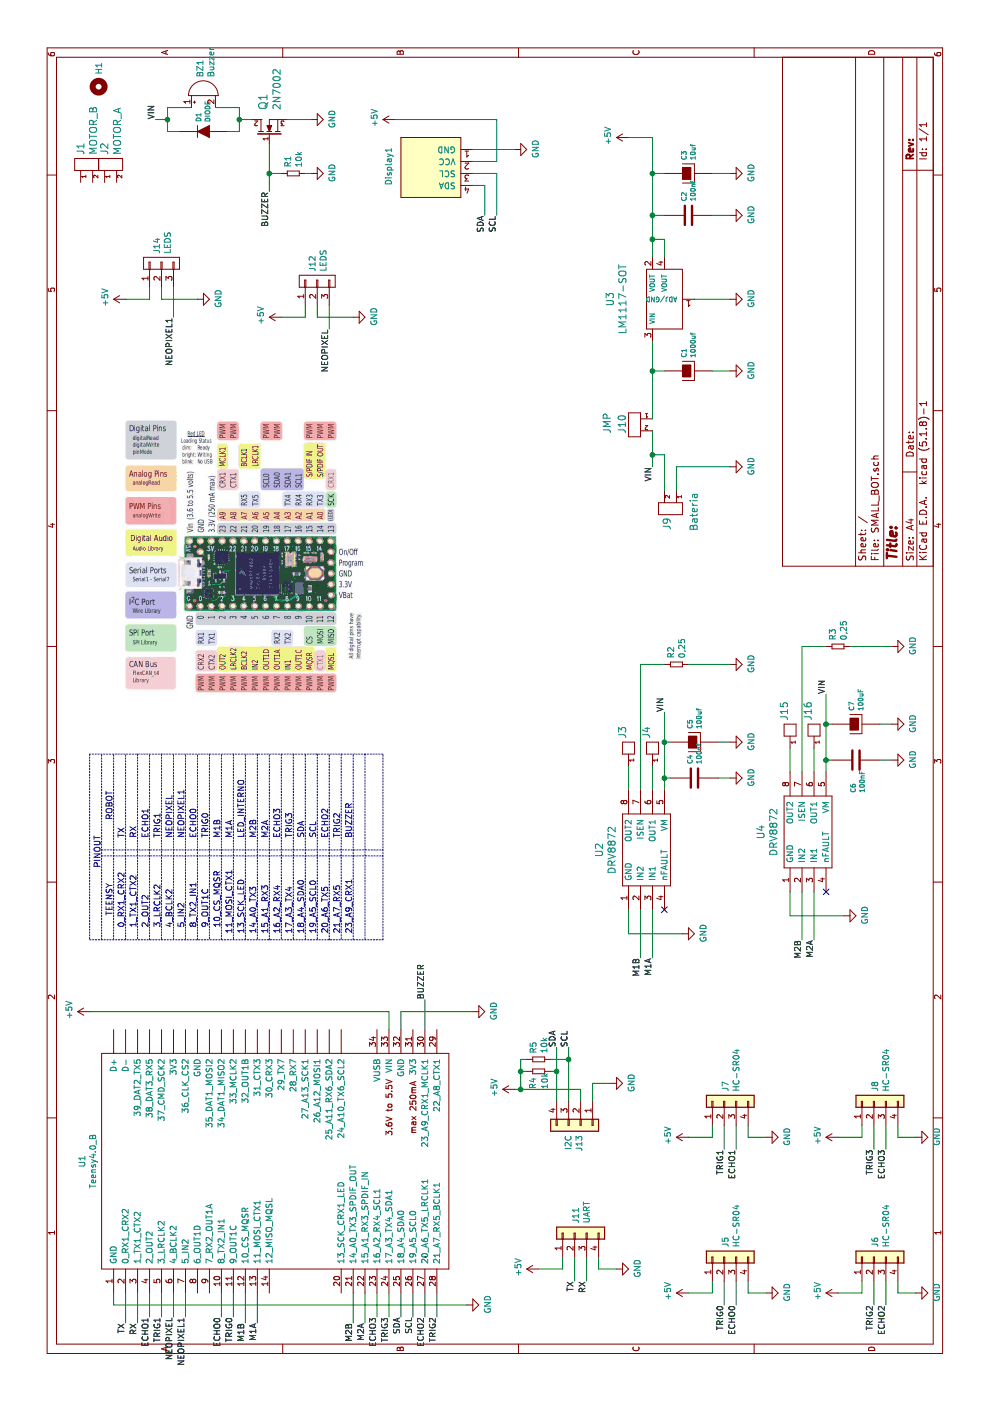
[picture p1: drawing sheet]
EESchema Schematic File Version 4
EELAYER 30 0
EELAYER END
$Descr A4 11693 8268
encoding utf-8
Sheet 1 1
Title ""
Date ""
Rev ""
Comp ""
Comment1 ""
Comment2 ""
Comment3 ""
Comment4 ""
$EndDescr
$Comp
L EESTN5:HEADER_2 J1
U 1 1
P 10275 725
F 0 "J1" H 10403 778 60  0000 L CNN
F 1 "MOTOR_B" H 10403 672 60  0000 L CNN
F 2 "EESTN5:Pololu_Micro_Con_Soporte_Simple" H 10275 975 60  0001 C CNN
F 3 "" H 10275 975 60  0000 C CNN
	1    10275 725 
	1    0    0    -1  
$EndComp
$Comp
L EESTN5:HEADER_2 J2
U 1 1
P 10275 925
F 0 "J2" H 10403 978 60  0000 L CNN
F 1 "MOTOR_A" H 10403 872 60  0000 L CNN
F 2 "EESTN5:Pololu_Micro_Con_Soporte_Simple" H 10275 1175 60  0001 C CNN
F 3 "" H 10275 1175 60  0000 C CNN
	1    10275 925 
	1    0    0    -1  
$EndComp
$Comp
L EESTN5:Mounting_Hole H1
U 1 1
P 10975 825
F 0 "H1" H 11075 825 50  0000 L CNN
F 1 "Mounting_Hole" H 10975 950 50  0001 C CNN
F 2 "EESTN5:Bateria_Lipo_2S_800mah" H 10975 825 60  0001 C CNN
F 3 "" H 10975 825 60  0001 C CNN
	1    10975 825 
	1    0    0    -1  
$EndComp
Wire Wire Line
	3100 3250 3250 3250
Wire Wire Line
	3250 3250 3250 750 
$Comp
L power:+5V #PWR0103
U 1 1
P 3250 750
F 0 "#PWR0103" H 3250 600 50  0001 C CNN
F 1 "+5V" H 3265 923 50  0000 C CNN
F 2 "" H 3250 750 50  0001 C CNN
F 3 "" H 3250 750 50  0001 C CNN
	1    3250 750 
	1    0    0    -1  
$EndComp
Wire Wire Line
	3100 3350 3250 3350
Wire Wire Line
	3250 3350 3250 3950
$Comp
L power:GND #PWR0104
U 1 1
P 3250 3950
F 0 "#PWR0104" H 3250 3700 50  0001 C CNN
F 1 "GND" H 3255 3777 50  0000 C CNN
F 2 "" H 3250 3950 50  0001 C CNN
F 3 "" H 3250 3950 50  0001 C CNN
	1    3250 3950
	1    0    0    -1  
$EndComp
Wire Wire Line
	900  3050 650  3050
Wire Wire Line
	650  2950 900  2950
Text Label 650  3050 2    50   ~ 0
M2A
Text Label 650  2950 2    50   ~ 0
M2B
Wire Wire Line
	900  2050 650  2050
Wire Wire Line
	650  2150 900  2150
Text Label 650  2150 2    50   ~ 0
M1A
Text Label 650  2050 2    50   ~ 0
M1B
$Comp
L EESTN5:Buzzer BZ1
U 1 1
P 10900 1700
F 0 "BZ1" H 11052 1729 50  0000 L CNN
F 1 "Buzzer" H 11052 1638 50  0000 L CNN
F 2 "EESTN5:Buzzer_12mm" V 10875 1800 50  0001 C CNN
F 3 "" V 10875 1800 50  0001 C CNN
	1    10900 1700
	1    0    0    -1  
$EndComp
$Comp
L EESTN5:2N7002 Q1
U 1 1
P 10600 2250
F 0 "Q1" H 10777 2303 70  0000 L CNN
F 1 "2N7002" H 10777 2189 60  0000 L CNN
F 2 "EESTN5:SOT23" H 10600 2250 60  0001 C CNN
F 3 "" H 10600 2250 60  0000 C CNN
	1    10600 2250
	1    0    0    -1  
$EndComp
$Comp
L EESTN5:R R1
U 1 1
P 10250 2450
F 0 "R1" H 10298 2496 50  0000 L CNN
F 1 "10k" H 10298 2405 50  0000 L CNN
F 2 "EESTN5:R_1206" H 10250 2450 60  0001 C CNN
F 3 "" H 10250 2450 60  0000 C CNN
	1    10250 2450
	1    0    0    -1  
$EndComp
$Comp
L EESTN5:DIODE D1
U 1 1
P 10600 1700
F 0 "D1" V 10638 1622 40  0000 R CNN
F 1 "DIODE" V 10562 1622 40  0000 R CNN
F 2 "EESTN5:sod123" H 10600 1700 60  0001 C CNN
F 3 "" H 10600 1700 60  0000 C CNN
	1    10600 1700
	0    -1   -1   0   
$EndComp
Wire Wire Line
	10600 1500 10600 1400
Wire Wire Line
	10600 1400 10700 1400
Wire Wire Line
	10800 1400 10800 1600
Wire Wire Line
	10600 1900 10600 2000
Wire Wire Line
	10600 2000 10700 2000
Wire Wire Line
	10800 2000 10800 1800
Wire Wire Line
	10700 1400 10700 1300
Connection ~ 10700 1400
Wire Wire Line
	10700 1400 10800 1400
Text Label 10700 1300 0    50   ~ 0
VIN
Wire Wire Line
	10700 2000 10700 2100
Connection ~ 10700 2000
Wire Wire Line
	10700 2000 10800 2000
Wire Wire Line
	10250 2350 10250 2250
Wire Wire Line
	10250 2250 10100 2250
Wire Wire Line
	10250 2250 10500 2250
Connection ~ 10250 2250
$Comp
L power:GND #PWR0105
U 1 1
P 10700 2600
F 0 "#PWR0105" H 10700 2350 50  0001 C CNN
F 1 "GND" H 10705 2427 50  0000 C CNN
F 2 "" H 10700 2600 50  0001 C CNN
F 3 "" H 10700 2600 50  0001 C CNN
	1    10700 2600
	1    0    0    -1  
$EndComp
$Comp
L power:GND #PWR0106
U 1 1
P 10250 2600
F 0 "#PWR0106" H 10250 2350 50  0001 C CNN
F 1 "GND" H 10255 2427 50  0000 C CNN
F 2 "" H 10250 2600 50  0001 C CNN
F 3 "" H 10250 2600 50  0001 C CNN
	1    10250 2600
	1    0    0    -1  
$EndComp
Wire Wire Line
	10250 2550 10250 2600
Wire Wire Line
	10700 2400 10700 2600
Text Label 10100 2250 2    50   ~ 0
BUZZER
$Comp
L EESTN5:Conn_01x04 J5
U 1 1
P 1200 6050
F 0 "J5" H 1280 6042 50  0000 L CNN
F 1 "HC-SR04" H 1280 5951 50  0000 L CNN
F 2 "EESTN5:pin_strip_4" H 1200 6050 50  0001 C CNN
F 3 "~" H 1200 6050 50  0001 C CNN
	1    1200 6050
	1    0    0    -1  
$EndComp
Wire Wire Line
	1000 5950 900  5950
Wire Wire Line
	900  5950 900  5750
$Comp
L power:+5V #PWR0107
U 1 1
P 900 5750
F 0 "#PWR0107" H 900 5600 50  0001 C CNN
F 1 "+5V" H 915 5923 50  0000 C CNN
F 2 "" H 900 5750 50  0001 C CNN
F 3 "" H 900 5750 50  0001 C CNN
	1    900  5750
	1    0    0    -1  
$EndComp
Wire Wire Line
	1000 6050 800  6050
Wire Wire Line
	800  6150 1000 6150
Wire Wire Line
	1000 6250 900  6250
Wire Wire Line
	900  6250 900  6400
$Comp
L power:GND #PWR0108
U 1 1
P 900 6400
F 0 "#PWR0108" H 900 6150 50  0001 C CNN
F 1 "GND" H 905 6227 50  0000 C CNN
F 2 "" H 900 6400 50  0001 C CNN
F 3 "" H 900 6400 50  0001 C CNN
	1    900  6400
	1    0    0    -1  
$EndComp
Text Label 800  6050 2    50   ~ 0
TRIG0
Text Label 800  6150 2    50   ~ 0
ECHO0
$Comp
L EESTN5:Conn_01x04 J7
U 1 1
P 2500 6050
F 0 "J7" H 2580 6042 50  0000 L CNN
F 1 "HC-SR04" H 2580 5951 50  0000 L CNN
F 2 "EESTN5:pin_strip_4" H 2500 6050 50  0001 C CNN
F 3 "~" H 2500 6050 50  0001 C CNN
	1    2500 6050
	1    0    0    -1  
$EndComp
Wire Wire Line
	2300 5950 2200 5950
Wire Wire Line
	2200 5950 2200 5750
$Comp
L power:+5V #PWR0109
U 1 1
P 2200 5750
F 0 "#PWR0109" H 2200 5600 50  0001 C CNN
F 1 "+5V" H 2215 5923 50  0000 C CNN
F 2 "" H 2200 5750 50  0001 C CNN
F 3 "" H 2200 5750 50  0001 C CNN
	1    2200 5750
	1    0    0    -1  
$EndComp
Wire Wire Line
	2300 6050 2100 6050
Wire Wire Line
	2100 6150 2300 6150
Wire Wire Line
	2300 6250 2200 6250
Wire Wire Line
	2200 6250 2200 6400
$Comp
L power:GND #PWR0110
U 1 1
P 2200 6400
F 0 "#PWR0110" H 2200 6150 50  0001 C CNN
F 1 "GND" H 2205 6227 50  0000 C CNN
F 2 "" H 2200 6400 50  0001 C CNN
F 3 "" H 2200 6400 50  0001 C CNN
	1    2200 6400
	1    0    0    -1  
$EndComp
Text Label 2100 6050 2    50   ~ 0
TRIG1
Text Label 2100 6150 2    50   ~ 0
ECHO1
$Comp
L EESTN5:Conn_01x04 J6
U 1 1
P 1200 7300
F 0 "J6" H 1280 7292 50  0000 L CNN
F 1 "HC-SR04" H 1280 7201 50  0000 L CNN
F 2 "EESTN5:pin_strip_4" H 1200 7300 50  0001 C CNN
F 3 "~" H 1200 7300 50  0001 C CNN
	1    1200 7300
	1    0    0    -1  
$EndComp
Wire Wire Line
	1000 7200 900  7200
Wire Wire Line
	900  7200 900  7000
$Comp
L power:+5V #PWR0111
U 1 1
P 900 7000
F 0 "#PWR0111" H 900 6850 50  0001 C CNN
F 1 "+5V" H 915 7173 50  0000 C CNN
F 2 "" H 900 7000 50  0001 C CNN
F 3 "" H 900 7000 50  0001 C CNN
	1    900  7000
	1    0    0    -1  
$EndComp
Wire Wire Line
	1000 7300 800  7300
Wire Wire Line
	800  7400 1000 7400
Wire Wire Line
	1000 7500 900  7500
Wire Wire Line
	900  7500 900  7650
$Comp
L power:GND #PWR0112
U 1 1
P 900 7650
F 0 "#PWR0112" H 900 7400 50  0001 C CNN
F 1 "GND" H 905 7477 50  0000 C CNN
F 2 "" H 900 7650 50  0001 C CNN
F 3 "" H 900 7650 50  0001 C CNN
	1    900  7650
	1    0    0    -1  
$EndComp
Text Label 800  7300 2    50   ~ 0
TRIG2
Text Label 800  7400 2    50   ~ 0
ECHO2
$Comp
L EESTN5:Conn_01x04 J8
U 1 1
P 2500 7300
F 0 "J8" H 2580 7292 50  0000 L CNN
F 1 "HC-SR04" H 2580 7201 50  0000 L CNN
F 2 "EESTN5:pin_strip_4" H 2500 7300 50  0001 C CNN
F 3 "~" H 2500 7300 50  0001 C CNN
	1    2500 7300
	1    0    0    -1  
$EndComp
Wire Wire Line
	2300 7200 2200 7200
Wire Wire Line
	2200 7200 2200 7000
$Comp
L power:+5V #PWR0113
U 1 1
P 2200 7000
F 0 "#PWR0113" H 2200 6850 50  0001 C CNN
F 1 "+5V" H 2215 7173 50  0000 C CNN
F 2 "" H 2200 7000 50  0001 C CNN
F 3 "" H 2200 7000 50  0001 C CNN
	1    2200 7000
	1    0    0    -1  
$EndComp
Wire Wire Line
	2300 7300 2100 7300
Wire Wire Line
	2100 7400 2300 7400
Wire Wire Line
	2300 7500 2200 7500
Wire Wire Line
	2200 7500 2200 7650
$Comp
L power:GND #PWR0114
U 1 1
P 2200 7650
F 0 "#PWR0114" H 2200 7400 50  0001 C CNN
F 1 "GND" H 2205 7477 50  0000 C CNN
F 2 "" H 2200 7650 50  0001 C CNN
F 3 "" H 2200 7650 50  0001 C CNN
	1    2200 7650
	1    0    0    -1  
$EndComp
Text Label 2100 7300 2    50   ~ 0
TRIG3
Text Label 2100 7400 2    50   ~ 0
ECHO3
Text Label 700  3650 2    50   ~ 0
TRIG2
Wire Wire Line
	700  3550 900  3550
Wire Wire Line
	900  3650 700  3650
Text Label 700  3250 2    50   ~ 0
TRIG3
Text Label 700  3150 2    50   ~ 0
ECHO3
Wire Wire Line
	700  3150 900  3150
Wire Wire Line
	900  3250 700  3250
Text Label 700  1950 2    50   ~ 0
TRIG0
Text Label 700  1850 2    50   ~ 0
ECHO0
Text Label 700  1350 2    50   ~ 0
TRIG1
Text Label 700  1250 2    50   ~ 0
ECHO1
Wire Wire Line
	700  1350 900  1350
Wire Wire Line
	700  1250 900  1250
Wire Wire Line
	700  1850 900  1850
Wire Wire Line
	900  1950 700  1950
Text Label 700  3550 2    50   ~ 0
ECHO2
$Comp
L EESTN5:HEADER_2 J9
U 1 1
P 7500 5600
F 0 "J9" H 7675 5575 60  0000 C CNN
F 1 "Bateria" H 7575 5800 60  0000 C CNN
F 2 "Connector_JST:JST_EH_B2B-EH-A_1x02_P2.50mm_Vertical" H 7500 5850 60  0001 C CNN
F 3 "" H 7500 5850 60  0000 C CNN
	1    7500 5600
	-1   0    0    1   
$EndComp
$Comp
L EESTN5:LM1117-SOT U3
U 1 1
P 9200 5450
F 0 "U3" H 9200 5807 60  0000 C CNN
F 1 "LM1117-SOT" H 9200 5701 60  0000 C CNN
F 2 "EESTN5:SOT223" H 9200 5450 60  0001 C CNN
F 3 "http://www.mouser.com/ds/2/282/lm1117-n-7107.pdf" H 9200 5595 60  0001 C CNN
	1    9200 5450
	1    0    0    -1  
$EndComp
$Comp
L EESTN5:C C2
U 1 1
P 9900 5750
F 0 "C2" H 10015 5788 40  0000 L CNN
F 1 "100nf" H 10015 5712 40  0000 L CNN
F 2 "EESTN5:C_1206" H 9938 5600 30  0001 C CNN
F 3 "" H 9900 5750 60  0000 C CNN
	1    9900 5750
	1    0    0    -1  
$EndComp
$Comp
L EESTN5:CAPAPOL C3
U 1 1
P 10250 5750
F 0 "C3" H 10359 5788 40  0000 L CNN
F 1 "10uf" H 10359 5712 40  0000 L CNN
F 2 "EESTN5:CAP_TAN_A" H 10350 5600 30  0001 C CNN
F 3 "" H 10250 5750 300 0000 C CNN
	1    10250 5750
	1    0    0    -1  
$EndComp
$Comp
L EESTN5:CAPAPOL C1
U 1 1
P 8600 5750
F 0 "C1" H 8709 5788 40  0000 L CNN
F 1 "1000uf" H 8709 5712 40  0000 L CNN
F 2 "EESTN5:CAP_TAN_A" H 8700 5600 30  0001 C CNN
F 3 "" H 8600 5750 300 0000 C CNN
	1    8600 5750
	1    0    0    -1  
$EndComp
Wire Wire Line
	10250 5550 10250 5450
Wire Wire Line
	10250 5450 9900 5450
Wire Wire Line
	9700 5450 9700 5550
Wire Wire Line
	9700 5550 9550 5550
Wire Wire Line
	9550 5450 9700 5450
Connection ~ 9700 5450
Wire Wire Line
	9900 5550 9900 5450
Connection ~ 9900 5450
Wire Wire Line
	9900 5450 9700 5450
Wire Wire Line
	8850 5450 8600 5450
Wire Wire Line
	8600 5550 8600 5450
Connection ~ 8600 5450
Wire Wire Line
	7600 5650 7800 5650
Wire Wire Line
	7800 5650 7800 6100
$Comp
L power:GND #PWR0115
U 1 1
P 7800 6100
F 0 "#PWR0115" H 7800 5850 50  0001 C CNN
F 1 "GND" H 7805 5927 50  0000 C CNN
F 2 "" H 7800 6100 50  0001 C CNN
F 3 "" H 7800 6100 50  0001 C CNN
	1    7800 6100
	1    0    0    -1  
$EndComp
$Comp
L power:GND #PWR0116
U 1 1
P 8600 6100
F 0 "#PWR0116" H 8600 5850 50  0001 C CNN
F 1 "GND" H 8605 5927 50  0000 C CNN
F 2 "" H 8600 6100 50  0001 C CNN
F 3 "" H 8600 6100 50  0001 C CNN
	1    8600 6100
	1    0    0    -1  
$EndComp
$Comp
L power:GND #PWR0117
U 1 1
P 9200 6100
F 0 "#PWR0117" H 9200 5850 50  0001 C CNN
F 1 "GND" H 9205 5927 50  0000 C CNN
F 2 "" H 9200 6100 50  0001 C CNN
F 3 "" H 9200 6100 50  0001 C CNN
	1    9200 6100
	1    0    0    -1  
$EndComp
$Comp
L power:GND #PWR0118
U 1 1
P 9900 6100
F 0 "#PWR0118" H 9900 5850 50  0001 C CNN
F 1 "GND" H 9905 5927 50  0000 C CNN
F 2 "" H 9900 6100 50  0001 C CNN
F 3 "" H 9900 6100 50  0001 C CNN
	1    9900 6100
	1    0    0    -1  
$EndComp
$Comp
L power:GND #PWR0119
U 1 1
P 10250 6100
F 0 "#PWR0119" H 10250 5850 50  0001 C CNN
F 1 "GND" H 10255 5927 50  0000 C CNN
F 2 "" H 10250 6100 50  0001 C CNN
F 3 "" H 10250 6100 50  0001 C CNN
	1    10250 6100
	1    0    0    -1  
$EndComp
Wire Wire Line
	10250 6100 10250 5950
Wire Wire Line
	9900 5950 9900 6100
Wire Wire Line
	9200 5800 9200 6100
Wire Wire Line
	8600 5950 8600 6100
Wire Wire Line
	10250 5450 10550 5450
Wire Wire Line
	10550 5450 10550 5250
Connection ~ 10250 5450
$Comp
L power:+5V #PWR0120
U 1 1
P 10550 5250
F 0 "#PWR0120" H 10550 5100 50  0001 C CNN
F 1 "+5V" H 10565 5423 50  0000 C CNN
F 2 "" H 10550 5250 50  0001 C CNN
F 3 "" H 10550 5250 50  0001 C CNN
	1    10550 5250
	1    0    0    -1  
$EndComp
Text Label 7800 5450 2    50   ~ 0
VIN
Wire Wire Line
	7600 5550 7900 5550
Wire Wire Line
	8200 5450 8600 5450
Wire Wire Line
	7900 5550 7900 5450
Wire Wire Line
	7900 5450 8100 5450
Wire Wire Line
	7900 5450 7800 5450
Connection ~ 7900 5450
Text Label 3350 3550 0    50   ~ 0
BUZZER
Wire Wire Line
	3350 3550 3100 3550
$Comp
L EESTN5:Conn_01x04 J11
U 1 1
P 1400 4800
F 0 "J11" H 1480 4792 50  0000 L CNN
F 1 "UART" H 1480 4701 50  0000 L CNN
F 2 "EESTN5:pin_strip_4" H 1400 4800 50  0001 C CNN
F 3 "~" H 1400 4800 50  0001 C CNN
	1    1400 4800
	1    0    0    -1  
$EndComp
Wire Wire Line
	1200 4700 1100 4700
Wire Wire Line
	1100 4700 1100 4500
$Comp
L power:+5V #PWR0121
U 1 1
P 1100 4500
F 0 "#PWR0121" H 1100 4350 50  0001 C CNN
F 1 "+5V" H 1115 4673 50  0000 C CNN
F 2 "" H 1100 4500 50  0001 C CNN
F 3 "" H 1100 4500 50  0001 C CNN
	1    1100 4500
	1    0    0    -1  
$EndComp
Wire Wire Line
	1200 5000 1100 5000
Wire Wire Line
	1100 5000 1100 5150
$Comp
L power:GND #PWR0122
U 1 1
P 1100 5150
F 0 "#PWR0122" H 1100 4900 50  0001 C CNN
F 1 "GND" H 1105 4977 50  0000 C CNN
F 2 "" H 1100 5150 50  0001 C CNN
F 3 "" H 1100 5150 50  0001 C CNN
	1    1100 5150
	1    0    0    -1  
$EndComp
Wire Wire Line
	1200 4800 1000 4800
Wire Wire Line
	1000 4900 1200 4900
Text Label 1000 4800 2    50   ~ 0
TX
Text Label 1000 4900 2    50   ~ 0
RX
Text Label 650  1050 2    50   ~ 0
TX
Text Label 650  1150 2    50   ~ 0
RX
Wire Wire Line
	650  1050 900  1050
Wire Wire Line
	900  1150 650  1150
$Comp
L power:GND #PWR0123
U 1 1
P 800 3900
F 0 "#PWR0123" H 800 3650 50  0001 C CNN
F 1 "GND" H 805 3727 50  0000 C CNN
F 2 "" H 800 3900 50  0001 C CNN
F 3 "" H 800 3900 50  0001 C CNN
	1    800  3900
	1    0    0    -1  
$EndComp
Wire Wire Line
	900  950  800  950 
$Comp
L EESTN5:Conn_01X03 J12
U 1 1
P 9350 2650
F 0 "J12" H 9428 2691 50  0000 L CNN
F 1 "LEDS" H 9428 2600 50  0000 L CNN
F 2 "EESTN5:Pin_Strip_3" H 9350 2650 50  0001 C CNN
F 3 "" H 9350 2650 50  0001 C CNN
	1    9350 2650
	1    0    0    -1  
$EndComp
Wire Wire Line
	9150 2550 9050 2550
Wire Wire Line
	9050 2550 9050 2350
$Comp
L power:+5V #PWR0124
U 1 1
P 9050 2350
F 0 "#PWR0124" H 9050 2200 50  0001 C CNN
F 1 "+5V" H 9065 2523 50  0000 C CNN
F 2 "" H 9050 2350 50  0001 C CNN
F 3 "" H 9050 2350 50  0001 C CNN
	1    9050 2350
	1    0    0    -1  
$EndComp
Wire Wire Line
	9150 2650 9050 2650
Text Label 8950 2750 2    50   ~ 0
NEOPIXEL
$Comp
L power:GND #PWR0125
U 1 1
P 9050 2950
F 0 "#PWR0125" H 9050 2700 50  0001 C CNN
F 1 "GND" H 9055 2777 50  0000 C CNN
F 2 "" H 9050 2950 50  0001 C CNN
F 3 "" H 9050 2950 50  0001 C CNN
	1    9050 2950
	1    0    0    -1  
$EndComp
Wire Wire Line
	900  1450 700  1450
Wire Wire Line
	700  1550 900  1550
$Comp
L EESTN5:Conn_01x04 J13
U 1 1
P 2300 4850
F 0 "J13" H 2380 4842 50  0000 L CNN
F 1 "I2C" H 2380 4751 50  0000 L CNN
F 2 "EESTN5:pin_strip_4" H 2300 4850 50  0001 C CNN
F 3 "~" H 2300 4850 50  0001 C CNN
	1    2300 4850
	-1   0    0    1   
$EndComp
$Comp
L power:+5V #PWR0126
U 1 1
P 2600 4300
F 0 "#PWR0126" H 2600 4150 50  0001 C CNN
F 1 "+5V" H 2615 4473 50  0000 C CNN
F 2 "" H 2600 4300 50  0001 C CNN
F 3 "" H 2600 4300 50  0001 C CNN
	1    2600 4300
	1    0    0    -1  
$EndComp
Text Label 2950 4750 0    50   ~ 0
SCL
Text Label 2950 4650 0    50   ~ 0
SDA
Text Label 700  3350 2    50   ~ 0
SDA
Text Label 700  3450 2    50   ~ 0
SCL
Wire Wire Line
	700  3450 900  3450
Wire Wire Line
	700  3350 900  3350
$Comp
L EESTN5:Conn_01X03 J14
U 1 1
P 9500 1350
F 0 "J14" H 9578 1391 50  0000 L CNN
F 1 "LEDS" H 9578 1300 50  0000 L CNN
F 2 "EESTN5:Pin_Strip_3" H 9500 1350 50  0001 C CNN
F 3 "" H 9500 1350 50  0001 C CNN
	1    9500 1350
	1    0    0    -1  
$EndComp
Wire Wire Line
	9300 1250 9200 1250
Wire Wire Line
	9200 1250 9200 1050
$Comp
L power:+5V #PWR0128
U 1 1
P 9200 1050
F 0 "#PWR0128" H 9200 900 50  0001 C CNN
F 1 "+5V" H 9215 1223 50  0000 C CNN
F 2 "" H 9200 1050 50  0001 C CNN
F 3 "" H 9200 1050 50  0001 C CNN
	1    9200 1050
	1    0    0    -1  
$EndComp
Text Label 9050 1450 2    50   ~ 0
NEOPIXEL1
$Comp
L power:GND #PWR0129
U 1 1
P 9200 1650
F 0 "#PWR0129" H 9200 1400 50  0001 C CNN
F 1 "GND" H 9205 1477 50  0000 C CNN
F 2 "" H 9200 1650 50  0001 C CNN
F 3 "" H 9200 1650 50  0001 C CNN
	1    9200 1650
	1    0    0    -1  
$EndComp
Text Label 700  1550 2    50   ~ 0
NEOPIXEL1
Text Label 700  1450 2    50   ~ 0
NEOPIXEL
Wire Wire Line
	10150 3950 10150 4050
Wire Wire Line
	10150 4050 9900 4050
Wire Wire Line
	10250 3950 10250 4150
Wire Wire Line
	10250 4150 9900 4150
Wire Wire Line
	10350 3950 10350 4150
Wire Wire Line
	10350 4150 10700 4150
Wire Wire Line
	10700 4150 10700 3300
Wire Wire Line
	10450 3950 10450 4300
$Comp
L power:GND #PWR0101
U 1 1
P 10450 4300
F 0 "#PWR0101" H 10450 4050 50  0001 C CNN
F 1 "GND" H 10455 4127 50  0000 C CNN
F 2 "" H 10450 4300 50  0001 C CNN
F 3 "" H 10450 4300 50  0001 C CNN
	1    10450 4300
	1    0    0    -1  
$EndComp
$Comp
L power:+5V #PWR0102
U 1 1
P 10700 3300
F 0 "#PWR0102" H 10700 3150 50  0001 C CNN
F 1 "+5V" H 10715 3473 50  0000 C CNN
F 2 "" H 10700 3300 50  0001 C CNN
F 3 "" H 10700 3300 50  0001 C CNN
	1    10700 3300
	1    0    0    -1  
$EndComp
Text Label 9900 4050 2    50   ~ 0
SDA
Text Label 9900 4150 2    50   ~ 0
SCL
Wire Wire Line
	2500 4850 2600 4850
$Comp
L power:GND #PWR0127
U 1 1
P 2650 5100
F 0 "#PWR0127" H 2650 4850 50  0001 C CNN
F 1 "GND" H 2655 4927 50  0000 C CNN
F 2 "" H 2650 5100 50  0001 C CNN
F 3 "" H 2650 5100 50  0001 C CNN
	1    2650 5100
	1    0    0    -1  
$EndComp
Wire Wire Line
	2500 4950 2650 4950
Wire Wire Line
	2650 4950 2650 5100
$Comp
L EESTN5:DRV8872 U2
U 1 1
P 4600 5400
F 0 "U2" H 4600 5797 60  0000 C CNN
F 1 "DRV8872" H 4600 5691 60  0000 C CNN
F 2 "EESTN5:SSOP-8" H 4600 5150 60  0001 C CNN
F 3 "" H 4600 5150 60  0001 C CNN
	1    4600 5400
	1    0    0    -1  
$EndComp
Wire Wire Line
	4100 5450 3700 5450
Wire Wire Line
	3700 5350 4100 5350
Wire Wire Line
	4100 5250 3900 5250
Wire Wire Line
	3900 5250 3900 5700
$Comp
L power:GND #PWR0130
U 1 1
P 3900 5700
F 0 "#PWR0130" H 3900 5450 50  0001 C CNN
F 1 "GND" H 3905 5527 50  0000 C CNN
F 2 "" H 3900 5700 50  0001 C CNN
F 3 "" H 3900 5700 50  0001 C CNN
	1    3900 5700
	1    0    0    -1  
$EndComp
Wire Wire Line
	5100 5250 5300 5250
Wire Wire Line
	5100 5450 5300 5450
$Comp
L EESTN5:HEADER_1 J3
U 1 1
P 5400 5250
F 0 "J3" H 5528 5303 60  0000 L CNN
F 1 "HEADER_1" H 5528 5197 60  0001 L CNN
F 2 "EESTN5:Cable_Doble_1,5mm" H 5400 5500 60  0001 C CNN
F 3 "" H 5400 5500 60  0000 C CNN
	1    5400 5250
	1    0    0    -1  
$EndComp
$Comp
L EESTN5:HEADER_1 J4
U 1 1
P 5400 5450
F 0 "J4" H 5528 5503 60  0000 L CNN
F 1 "HEADER_1" H 5650 5550 60  0001 L CNN
F 2 "EESTN5:Cable_Doble_1,5mm" H 5400 5700 60  0001 C CNN
F 3 "" H 5400 5700 60  0000 C CNN
	1    5400 5450
	1    0    0    -1  
$EndComp
Text Label 5750 5550 0    50   ~ 0
VIN
Wire Wire Line
	5750 5550 5500 5550
$Comp
L EESTN5:C C4
U 1 1
P 5200 5800
F 0 "C4" H 5315 5838 40  0000 L CNN
F 1 "100nf" H 5315 5762 40  0000 L CNN
F 2 "EESTN5:C_1206" H 5238 5650 30  0001 C CNN
F 3 "" H 5200 5800 60  0000 C CNN
	1    5200 5800
	1    0    0    -1  
$EndComp
$Comp
L EESTN5:CAPAPOL C5
U 1 1
P 5500 5800
F 0 "C5" H 5609 5838 40  0000 L CNN
F 1 "100uf" H 5609 5762 40  0000 L CNN
F 2 "EESTN5:CAP_TAN_A" H 5600 5650 30  0001 C CNN
F 3 "" H 5500 5800 300 0000 C CNN
	1    5500 5800
	1    0    0    -1  
$EndComp
Wire Wire Line
	5500 5600 5500 5550
Connection ~ 5500 5550
Wire Wire Line
	5500 5550 5200 5550
Wire Wire Line
	5200 5550 5200 5600
Connection ~ 5200 5550
Wire Wire Line
	5200 5550 5100 5550
Wire Wire Line
	5200 6000 5200 6100
Wire Wire Line
	5500 6100 5500 6000
$Comp
L power:GND #PWR0131
U 1 1
P 5500 6100
F 0 "#PWR0131" H 5500 5850 50  0001 C CNN
F 1 "GND" H 5505 5927 50  0000 C CNN
F 2 "" H 5500 6100 50  0001 C CNN
F 3 "" H 5500 6100 50  0001 C CNN
	1    5500 6100
	1    0    0    -1  
$EndComp
$Comp
L power:GND #PWR0132
U 1 1
P 5200 6100
F 0 "#PWR0132" H 5200 5850 50  0001 C CNN
F 1 "GND" H 5205 5927 50  0000 C CNN
F 2 "" H 5200 6100 50  0001 C CNN
F 3 "" H 5200 6100 50  0001 C CNN
	1    5200 6100
	1    0    0    -1  
$EndComp
Wire Wire Line
	5100 5350 6150 5350
$Comp
L EESTN5:R R2
U 1 1
P 6150 5650
F 0 "R2" H 6198 5696 50  0000 L CNN
F 1 "0,25" H 6198 5605 50  0000 L CNN
F 2 "EESTN5:R_1206" H 6150 5650 60  0001 C CNN
F 3 "" H 6150 5650 60  0000 C CNN
	1    6150 5650
	1    0    0    -1  
$EndComp
Wire Wire Line
	6150 5350 6150 5550
Wire Wire Line
	6150 5750 6150 6100
$Comp
L power:GND #PWR0133
U 1 1
P 6150 6100
F 0 "#PWR0133" H 6150 5850 50  0001 C CNN
F 1 "GND" H 6155 5927 50  0000 C CNN
F 2 "" H 6150 6100 50  0001 C CNN
F 3 "" H 6150 6100 50  0001 C CNN
	1    6150 6100
	1    0    0    -1  
$EndComp
Text Label 3700 5450 2    50   ~ 0
M1A
Text Label 3700 5350 2    50   ~ 0
M1B
NoConn ~ 4100 5550
$Comp
L EESTN5:DRV8872 U4
U 1 1
P 4750 6750
F 0 "U4" H 4750 7147 60  0000 C CNN
F 1 "DRV8872" H 4750 7041 60  0000 C CNN
F 2 "EESTN5:SSOP-8" H 4750 6500 60  0001 C CNN
F 3 "" H 4750 6500 60  0001 C CNN
	1    4750 6750
	1    0    0    -1  
$EndComp
Wire Wire Line
	4250 6800 3850 6800
Wire Wire Line
	3850 6700 4250 6700
Wire Wire Line
	4250 6600 4050 6600
Wire Wire Line
	4050 6600 4050 7050
$Comp
L power:GND #PWR0134
U 1 1
P 4050 7050
F 0 "#PWR0134" H 4050 6800 50  0001 C CNN
F 1 "GND" H 4055 6877 50  0000 C CNN
F 2 "" H 4050 7050 50  0001 C CNN
F 3 "" H 4050 7050 50  0001 C CNN
	1    4050 7050
	1    0    0    -1  
$EndComp
Wire Wire Line
	5250 6600 5450 6600
Wire Wire Line
	5250 6800 5450 6800
$Comp
L EESTN5:HEADER_1 J15
U 1 1
P 5550 6600
F 0 "J15" H 5678 6653 60  0000 L CNN
F 1 "HEADER_1" H 5678 6547 60  0001 L CNN
F 2 "EESTN5:Cable_Doble_1,5mm" H 5550 6850 60  0001 C CNN
F 3 "" H 5550 6850 60  0000 C CNN
	1    5550 6600
	1    0    0    -1  
$EndComp
$Comp
L EESTN5:HEADER_1 J16
U 1 1
P 5550 6800
F 0 "J16" H 5678 6853 60  0000 L CNN
F 1 "HEADER_1" H 5800 6900 60  0001 L CNN
F 2 "EESTN5:Cable_Doble_1,5mm" H 5550 7050 60  0001 C CNN
F 3 "" H 5550 7050 60  0000 C CNN
	1    5550 6800
	1    0    0    -1  
$EndComp
Text Label 5900 6900 0    50   ~ 0
VIN
Wire Wire Line
	5900 6900 5650 6900
$Comp
L EESTN5:C C6
U 1 1
P 5350 7150
F 0 "C6" H 5075 7175 40  0000 L CNN
F 1 "100nF" H 5075 7100 40  0000 L CNN
F 2 "EESTN5:C_1206" H 5388 7000 30  0001 C CNN
F 3 "" H 5350 7150 60  0000 C CNN
	1    5350 7150
	1    0    0    -1  
$EndComp
$Comp
L EESTN5:CAPAPOL C7
U 1 1
P 5650 7150
F 0 "C7" H 5759 7188 40  0000 L CNN
F 1 "100uF" H 5759 7112 40  0000 L CNN
F 2 "EESTN5:CAP_TAN_A" H 5750 7000 30  0001 C CNN
F 3 "" H 5650 7150 300 0000 C CNN
	1    5650 7150
	1    0    0    -1  
$EndComp
Wire Wire Line
	5650 6950 5650 6900
Connection ~ 5650 6900
Wire Wire Line
	5650 6900 5350 6900
Wire Wire Line
	5350 6900 5350 6950
Connection ~ 5350 6900
Wire Wire Line
	5350 6900 5250 6900
Wire Wire Line
	5350 7350 5350 7450
Wire Wire Line
	5650 7450 5650 7350
$Comp
L power:GND #PWR0135
U 1 1
P 5650 7450
F 0 "#PWR0135" H 5650 7200 50  0001 C CNN
F 1 "GND" H 5655 7277 50  0000 C CNN
F 2 "" H 5650 7450 50  0001 C CNN
F 3 "" H 5650 7450 50  0001 C CNN
	1    5650 7450
	1    0    0    -1  
$EndComp
$Comp
L power:GND #PWR0136
U 1 1
P 5350 7450
F 0 "#PWR0136" H 5350 7200 50  0001 C CNN
F 1 "GND" H 5355 7277 50  0000 C CNN
F 2 "" H 5350 7450 50  0001 C CNN
F 3 "" H 5350 7450 50  0001 C CNN
	1    5350 7450
	1    0    0    -1  
$EndComp
Wire Wire Line
	5250 6700 6300 6700
$Comp
L EESTN5:R R3
U 1 1
P 6300 7000
F 0 "R3" H 6348 7046 50  0000 L CNN
F 1 "0,25" H 6348 6955 50  0000 L CNN
F 2 "EESTN5:R_1206" H 6300 7000 60  0001 C CNN
F 3 "" H 6300 7000 60  0000 C CNN
	1    6300 7000
	1    0    0    -1  
$EndComp
Wire Wire Line
	6300 6700 6300 6900
Wire Wire Line
	6300 7100 6300 7450
$Comp
L power:GND #PWR0137
U 1 1
P 6300 7450
F 0 "#PWR0137" H 6300 7200 50  0001 C CNN
F 1 "GND" H 6305 7277 50  0000 C CNN
F 2 "" H 6300 7450 50  0001 C CNN
F 3 "" H 6300 7450 50  0001 C CNN
	1    6300 7450
	1    0    0    -1  
$EndComp
NoConn ~ 4250 6900
Text Label 3850 6800 2    50   ~ 0
M2A
Text Label 3850 6700 2    50   ~ 0
M2B
Wire Wire Line
	9050 2650 9050 2950
Wire Wire Line
	8950 2750 9150 2750
Wire Wire Line
	9200 1350 9300 1350
Wire Wire Line
	9200 1350 9200 1650
Wire Wire Line
	9300 1450 9050 1450
$Comp
L EESTN5:R R4
U 1 1
P 2750 4500
F 0 "R4" H 2600 4550 50  0000 L CNN
F 1 "10k" H 2600 4450 50  0000 L CNN
F 2 "EESTN5:R_1206" H 2750 4500 60  0001 C CNN
F 3 "" H 2750 4500 60  0000 C CNN
	1    2750 4500
	1    0    0    -1  
$EndComp
Wire Wire Line
	2600 4300 2600 4350
Wire Wire Line
	2750 4600 2750 4650
Wire Wire Line
	2500 4650 2750 4650
Wire Wire Line
	2750 4650 2950 4650
Connection ~ 2750 4650
Wire Wire Line
	2850 4600 2850 4750
Wire Wire Line
	2500 4750 2850 4750
Wire Wire Line
	2850 4750 2950 4750
Connection ~ 2850 4750
$Comp
L EESTN5:R R5
U 1 1
P 2850 4500
F 0 "R5" H 2898 4546 50  0000 L CNN
F 1 "10k" H 2898 4455 50  0000 L CNN
F 2 "EESTN5:R_1206" H 2850 4500 60  0001 C CNN
F 3 "" H 2850 4500 60  0000 C CNN
	1    2850 4500
	1    0    0    -1  
$EndComp
Wire Wire Line
	2750 4400 2750 4350
Wire Wire Line
	2750 4350 2600 4350
Connection ~ 2600 4350
Wire Wire Line
	2600 4350 2600 4850
Wire Wire Line
	2750 4350 2850 4350
Wire Wire Line
	2850 4350 2850 4400
Connection ~ 2750 4350
$Comp
L EESTN5:Teensy4.0_B U1
U 1 1
P 2000 2300
F 0 "U1" H 2000 3915 50  0000 C CNN
F 1 "Teensy4.0_B" H 2000 3824 50  0000 C CNN
F 2 "EESTN5:Teensy40_B" H 1600 2500 50  0001 C CNN
F 3 "" H 1600 2500 50  0001 C CNN
	1    2000 2300
	1    0    0    -1  
$EndComp
Wire Wire Line
	800  950  800  3900
$Comp
L EESTN5:SSD1306-SSD1306-128x64_OLED Display1
U 1 1
P 10300 3600
F 0 "Display1" H 10450 3250 50  0000 R CNN
F 1 "SSD1306-SSD1306-128x64_OLED" H 10300 3550 50  0001 C CNN
F 2 "EESTN5:128x64OLED" H 10300 3850 50  0001 C CNN
F 3 "" H 10300 3850 50  0001 C CNN
	1    10300 3600
	-1   0    0    1   
$EndComp
Wire Notes Line
	5400 3200 5400 750 
Wire Notes Line
	5400 750  3850 750 
Wire Notes Line
	3850 750  3850 3200
Wire Notes Line
	3850 850  5400 850 
Text Notes 4450 850  0    50   ~ 0
PINOUT
Text Notes 4050 950  0    50   ~ 0
TEENSY\n
Text Notes 4850 950  0    50   ~ 0
ROBOT\n
Wire Notes Line
	3850 3200 5400 3200
Wire Notes Line
	4600 850  4600 3200
Wire Notes Line
	3850 1050 5400 1050
Wire Notes Line
	5400 1150 3850 1150
Wire Notes Line
	3850 1250 5400 1250
Wire Notes Line
	5400 1350 3850 1350
Wire Notes Line
	3850 1450 5400 1450
Wire Notes Line
	3850 1550 5400 1550
Wire Notes Line
	3850 1650 5400 1650
Wire Notes Line
	5400 1750 3850 1750
Wire Notes Line
	3850 1850 5400 1850
Wire Notes Line
	5400 1950 3850 1950
Wire Notes Line
	3850 2050 5400 2050
Wire Notes Line
	5400 2150 3850 2150
Wire Notes Line
	3850 2250 5400 2250
Wire Notes Line
	5400 2350 3850 2350
Wire Notes Line
	5400 2450 3850 2450
Wire Notes Line
	3850 2550 5400 2550
Wire Notes Line
	5400 2650 3850 2650
Wire Notes Line
	3850 2750 5400 2750
Wire Notes Line
	5400 2850 3850 2850
Wire Notes Line
	3850 2950 5400 2950
Wire Notes Line
	5400 3050 3850 3050
Text Notes 3950 1050 0    50   ~ 0
0_RX1_CRX2
Text Notes 3950 1150 0    50   ~ 0
1_TX1_CTX2
Text Notes 3950 1250 0    50   ~ 0
2_OUT2
Text Notes 3950 1350 0    50   ~ 0
3_LRCLK2
Text Notes 3950 1450 0    50   ~ 0
4_BCLK2
Text Notes 3950 1550 0    50   ~ 0
5_IN2
Text Notes 3950 1650 0    50   ~ 0
8_TX2_IN1
Text Notes 3950 1750 0    50   ~ 0
9_OUT1C
Text Notes 3950 1850 0    50   ~ 0
10_CS_MQSR\n
Text Notes 4700 1950 0    50   ~ 0
M1A
Text Notes 4700 1850 0    50   ~ 0
M1B
Text Notes 4700 1750 0    50   ~ 0
TRIG0
Text Notes 4700 1650 0    50   ~ 0
ECHO0
Text Notes 4700 1550 0    50   ~ 0
NEOPIXEL1
Text Notes 4700 1450 0    50   ~ 0
NEOPIXEL
Text Notes 4700 1350 0    50   ~ 0
TRIG1
Text Notes 4700 1150 0    50   ~ 0
RX
Text Notes 4700 1050 0    50   ~ 0
TX
Text Notes 4700 1250 0    50   ~ 0
ECHO1
Text Notes 3900 2050 0    50   ~ 0
13_SCK_LED
Text Notes 3900 2250 0    50   ~ 0
15_A1_RX3
Text Notes 3900 2350 0    50   ~ 0
16_A2_RX4
Text Notes 3900 2550 0    50   ~ 0
18_A4_SDA0
Text Notes 3900 2650 0    50   ~ 0
19_A5_SCL0
Text Notes 3900 2750 0    50   ~ 0
20_A6_TX5
Text Notes 3900 2850 0    50   ~ 0
21_A7_RX5
Text Notes 3900 2950 0    50   ~ 0
23_A9_CRX1\n
Text Notes 4700 2950 0    50   ~ 0
BUZZER
Text Notes 3900 2450 0    50   ~ 0
17_A3_TX4
Text Notes 3900 1950 0    50   ~ 0
11_MOSI_CTX1\n
Text Notes 3900 2150 0    50   ~ 0
14_A0_TX3
Text Notes 4700 2850 0    50   ~ 0
TRIG2
Text Notes 4700 2750 0    50   ~ 0
ECHO2
Text Notes 4700 2650 0    50   ~ 0
SCL
Text Notes 4700 2550 0    50   ~ 0
SDA
Wire Notes Line
	4550 850  4550 3200
Text Notes 4700 2050 0    50   ~ 0
LED_INTERNO
Text Notes 4700 2150 0    50   ~ 0
M2B
Text Notes 4700 2250 0    50   ~ 0
M2A
Text Notes 4700 2350 0    50   ~ 0
ECHO3
Text Notes 4700 2450 0    50   ~ 0
TRIG3
Wire Notes Line
	3850 950  5400 950 
$Comp
L EESTN5:HEADER_2 J10
U 1 1
P 8150 5350
F 0 "J10" V 8300 5275 60  0000 L CNN
F 1 "JMP" V 8425 5275 60  0000 L CNN
F 2 "EESTN5:Pin_strip_2" H 8150 5600 60  0001 C CNN
F 3 "" H 8150 5600 60  0000 C CNN
	1    8150 5350
	0    1    -1   0   
$EndComp
$EndSCHEMATC
